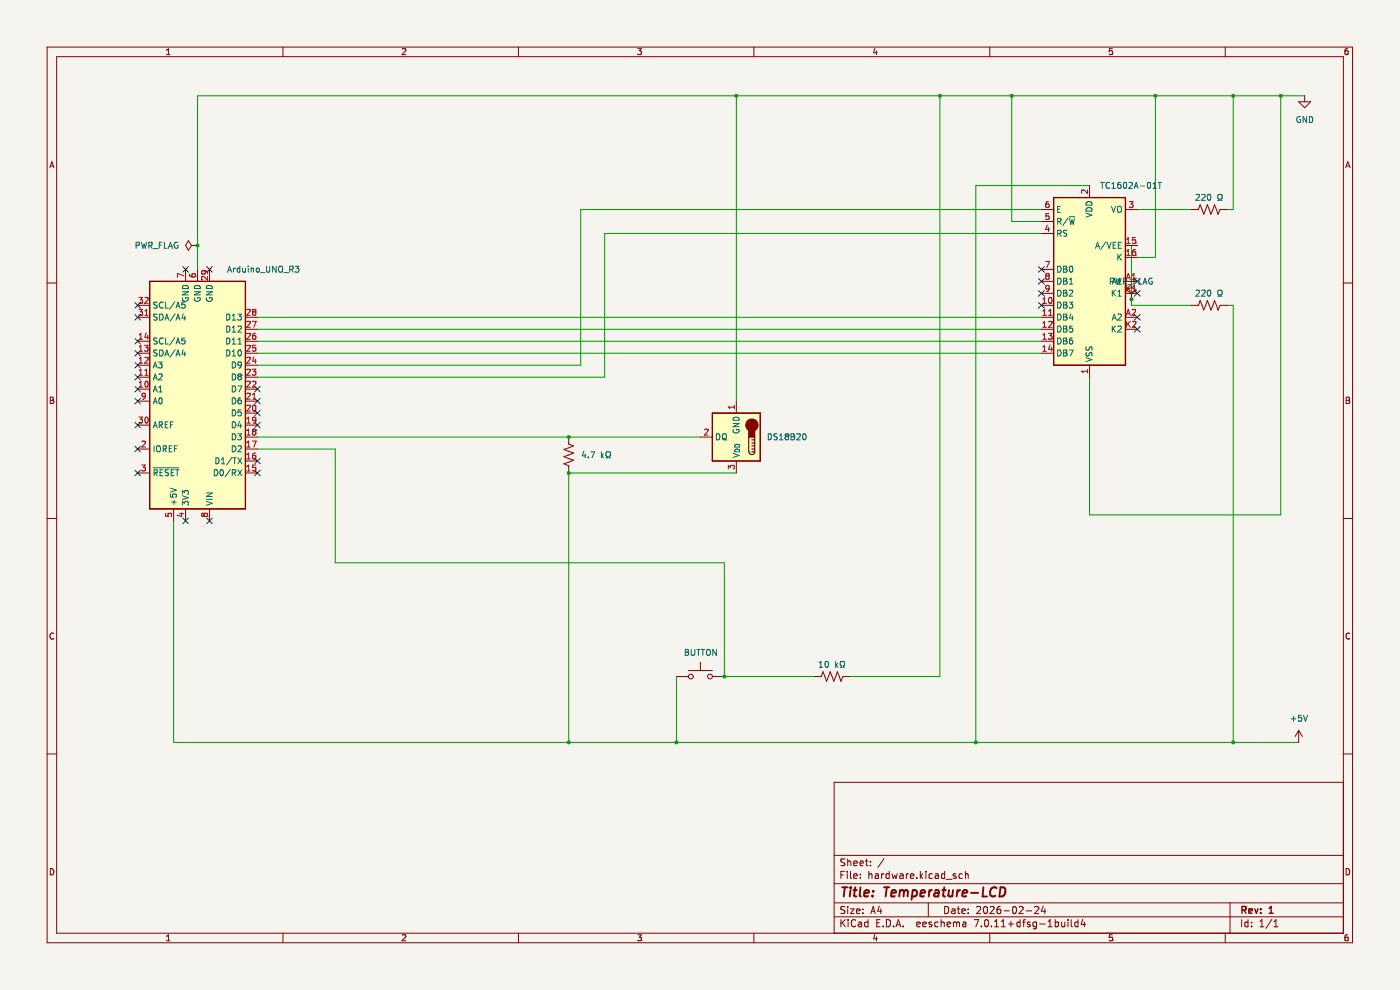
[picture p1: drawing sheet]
(kicad_sch (version 20230121) (generator eeschema)

 (paper "A4")

 (title_block
  (title "Temperature-LCD")
  (date "2026-02-24")
  (rev "1"))

 (lib_symbols
  (symbol "Device:R_US" (pin_numbers hide) (pin_names (offset 0)) (in_bom yes) (on_board yes)
   (property "Reference" "R" (at 2.54 0 90) (effects (font (size 1.27 1.27))))
   (property "Value" "R_US" (at -2.54 0 90) (effects (font (size 1.27 1.27))))
   (property "Footprint" "" (at 1.016 -0.254 90) (effects (font (size 1.27 1.27)) hide))
   (property "Datasheet" "~" (at 0 0 0) (effects (font (size 1.27 1.27)) hide))
   (symbol "R_US_0_1"
    (polyline (pts (xy 0 -2.286) (xy 0 -2.54)) (stroke (width 0) (type default)) (fill (type none)))
    (polyline (pts (xy 0 2.286) (xy 0 2.54)) (stroke (width 0) (type default)) (fill (type none)))
    (polyline (pts (xy 0 -0.762) (xy 1.016 -1.143) (xy 0 -1.524) (xy -1.016 -1.905) (xy 0 -2.286)) (stroke (width 0) (type default)) (fill (type none)))
    (polyline (pts (xy 0 0.762) (xy 1.016 0.381) (xy 0 0) (xy -1.016 -0.381) (xy 0 -0.762)) (stroke (width 0) (type default)) (fill (type none)))
    (polyline (pts (xy 0 2.286) (xy 1.016 1.905) (xy 0 1.524) (xy -1.016 1.143) (xy 0 0.762)) (stroke (width 0) (type default)) (fill (type none))))
   (symbol "R_US_1_1"
    (pin passive line (at 0 3.81 270) (length 1.27) (name "~" (effects (font (size 1.27 1.27)))) (number "1" (effects (font (size 1.27 1.27)))))
    (pin passive line (at 0 -3.81 90) (length 1.27) (name "~" (effects (font (size 1.27 1.27)))) (number "2" (effects (font (size 1.27 1.27)))))))
  (symbol "Display_Character:LCD-016N002L" (in_bom yes) (on_board yes)
   (property "Reference" "U" (at -6.35 18.796 0) (effects (font (size 1.27 1.27))))
   (property "Value" "LCD-016N002L" (at 8.636 18.796 0) (effects (font (size 1.27 1.27))))
   (property "Footprint" "Display:LCD-016N002L" (at 0.508 -23.368 0) (effects (font (size 1.27 1.27)) hide))
   (property "Datasheet" "http://www.vishay.com/docs/37299/37299.pdf" (at 12.7 -7.62 0) (effects (font (size 1.27 1.27)) hide))
   (symbol "LCD-016N002L_1_1"
    (rectangle (start -7.62 17.78) (end 7.62 -17.78) (stroke (width 0.254) (type default)) (fill (type background)))
    (pin power_in line (at 0 -20.32 90) (length 2.54) (name "VSS" (effects (font (size 1.27 1.27)))) (number "1" (effects (font (size 1.27 1.27)))))
    (pin bidirectional line (at -10.16 -5.08 0) (length 2.54) (name "DB3" (effects (font (size 1.27 1.27)))) (number "10" (effects (font (size 1.27 1.27)))))
    (pin bidirectional line (at -10.16 -7.62 0) (length 2.54) (name "DB4" (effects (font (size 1.27 1.27)))) (number "11" (effects (font (size 1.27 1.27)))))
    (pin bidirectional line (at -10.16 -10.16 0) (length 2.54) (name "DB5" (effects (font (size 1.27 1.27)))) (number "12" (effects (font (size 1.27 1.27)))))
    (pin bidirectional line (at -10.16 -12.7 0) (length 2.54) (name "DB6" (effects (font (size 1.27 1.27)))) (number "13" (effects (font (size 1.27 1.27)))))
    (pin bidirectional line (at -10.16 -15.24 0) (length 2.54) (name "DB7" (effects (font (size 1.27 1.27)))) (number "14" (effects (font (size 1.27 1.27)))))
    (pin power_in line (at 10.16 7.62 180) (length 2.54) (name "A/VEE" (effects (font (size 1.27 1.27)))) (number "15" (effects (font (size 1.27 1.27)))))
    (pin power_in line (at 10.16 5.08 180) (length 2.54) (name "K" (effects (font (size 1.27 1.27)))) (number "16" (effects (font (size 1.27 1.27)))))
    (pin power_in line (at 0 20.32 270) (length 2.54) (name "VDD" (effects (font (size 1.27 1.27)))) (number "2" (effects (font (size 1.27 1.27)))))
    (pin input line (at 10.16 15.24 180) (length 2.54) (name "VO" (effects (font (size 1.27 1.27)))) (number "3" (effects (font (size 1.27 1.27)))))
    (pin input line (at -10.16 10.16 0) (length 2.54) (name "RS" (effects (font (size 1.27 1.27)))) (number "4" (effects (font (size 1.27 1.27)))))
    (pin input line (at -10.16 12.7 0) (length 2.54) (name "R/~{W}" (effects (font (size 1.27 1.27)))) (number "5" (effects (font (size 1.27 1.27)))))
    (pin input line (at -10.16 15.24 0) (length 2.54) (name "E" (effects (font (size 1.27 1.27)))) (number "6" (effects (font (size 1.27 1.27)))))
    (pin bidirectional line (at -10.16 2.54 0) (length 2.54) (name "DB0" (effects (font (size 1.27 1.27)))) (number "7" (effects (font (size 1.27 1.27)))))
    (pin bidirectional line (at -10.16 0 0) (length 2.54) (name "DB1" (effects (font (size 1.27 1.27)))) (number "8" (effects (font (size 1.27 1.27)))))
    (pin bidirectional line (at -10.16 -2.54 0) (length 2.54) (name "DB2" (effects (font (size 1.27 1.27)))) (number "9" (effects (font (size 1.27 1.27)))))
    (pin power_in line (at 10.16 0 180) (length 2.54) (name "A1" (effects (font (size 1.27 1.27)))) (number "A1" (effects (font (size 1.27 1.27)))))
    (pin power_in line (at 10.16 -7.62 180) (length 2.54) (name "A2" (effects (font (size 1.27 1.27)))) (number "A2" (effects (font (size 1.27 1.27)))))
    (pin power_in line (at 10.16 -2.54 180) (length 2.54) (name "K1" (effects (font (size 1.27 1.27)))) (number "K1" (effects (font (size 1.27 1.27)))))
    (pin power_in line (at 10.16 -10.16 180) (length 2.54) (name "K2" (effects (font (size 1.27 1.27)))) (number "K2" (effects (font (size 1.27 1.27)))))))
  (symbol "MCU_Module:Arduino_UNO_R3" (in_bom yes) (on_board yes)
   (property "Reference" "A" (at -10.16 23.495 0) (effects (font (size 1.27 1.27)) (justify left bottom)))
   (property "Value" "Arduino_UNO_R3" (at 5.08 -26.67 0) (effects (font (size 1.27 1.27)) (justify left top)))
   (property "Footprint" "Module:Arduino_UNO_R3" (at 0 0 0) (effects (font (size 1.27 1.27) italic) hide))
   (property "Datasheet" "https://www.arduino.cc/en/Main/arduinoBoardUno" (at 0 0 0) (effects (font (size 1.27 1.27)) hide))
   (symbol "Arduino_UNO_R3_0_1"
    (rectangle (start -10.16 22.86) (end 10.16 -25.4) (stroke (width 0.254) (type default)) (fill (type background))))
   (symbol "Arduino_UNO_R3_1_1"
    (pin no_connect line (at -10.16 -20.32 0) (length 2.54) hide (name "NC" (effects (font (size 1.27 1.27)))) (number "1" (effects (font (size 1.27 1.27)))))
    (pin bidirectional line (at 12.7 -2.54 180) (length 2.54) (name "A1" (effects (font (size 1.27 1.27)))) (number "10" (effects (font (size 1.27 1.27)))))
    (pin bidirectional line (at 12.7 -5.08 180) (length 2.54) (name "A2" (effects (font (size 1.27 1.27)))) (number "11" (effects (font (size 1.27 1.27)))))
    (pin bidirectional line (at 12.7 -7.62 180) (length 2.54) (name "A3" (effects (font (size 1.27 1.27)))) (number "12" (effects (font (size 1.27 1.27)))))
    (pin bidirectional line (at 12.7 -10.16 180) (length 2.54) (name "SDA/A4" (effects (font (size 1.27 1.27)))) (number "13" (effects (font (size 1.27 1.27)))))
    (pin bidirectional line (at 12.7 -12.7 180) (length 2.54) (name "SCL/A5" (effects (font (size 1.27 1.27)))) (number "14" (effects (font (size 1.27 1.27)))))
    (pin bidirectional line (at -12.7 15.24 0) (length 2.54) (name "D0/RX" (effects (font (size 1.27 1.27)))) (number "15" (effects (font (size 1.27 1.27)))))
    (pin bidirectional line (at -12.7 12.7 0) (length 2.54) (name "D1/TX" (effects (font (size 1.27 1.27)))) (number "16" (effects (font (size 1.27 1.27)))))
    (pin bidirectional line (at -12.7 10.16 0) (length 2.54) (name "D2" (effects (font (size 1.27 1.27)))) (number "17" (effects (font (size 1.27 1.27)))))
    (pin bidirectional line (at -12.7 7.62 0) (length 2.54) (name "D3" (effects (font (size 1.27 1.27)))) (number "18" (effects (font (size 1.27 1.27)))))
    (pin bidirectional line (at -12.7 5.08 0) (length 2.54) (name "D4" (effects (font (size 1.27 1.27)))) (number "19" (effects (font (size 1.27 1.27)))))
    (pin output line (at 12.7 10.16 180) (length 2.54) (name "IOREF" (effects (font (size 1.27 1.27)))) (number "2" (effects (font (size 1.27 1.27)))))
    (pin bidirectional line (at -12.7 2.54 0) (length 2.54) (name "D5" (effects (font (size 1.27 1.27)))) (number "20" (effects (font (size 1.27 1.27)))))
    (pin bidirectional line (at -12.7 0 0) (length 2.54) (name "D6" (effects (font (size 1.27 1.27)))) (number "21" (effects (font (size 1.27 1.27)))))
    (pin bidirectional line (at -12.7 -2.54 0) (length 2.54) (name "D7" (effects (font (size 1.27 1.27)))) (number "22" (effects (font (size 1.27 1.27)))))
    (pin bidirectional line (at -12.7 -5.08 0) (length 2.54) (name "D8" (effects (font (size 1.27 1.27)))) (number "23" (effects (font (size 1.27 1.27)))))
    (pin bidirectional line (at -12.7 -7.62 0) (length 2.54) (name "D9" (effects (font (size 1.27 1.27)))) (number "24" (effects (font (size 1.27 1.27)))))
    (pin bidirectional line (at -12.7 -10.16 0) (length 2.54) (name "D10" (effects (font (size 1.27 1.27)))) (number "25" (effects (font (size 1.27 1.27)))))
    (pin bidirectional line (at -12.7 -12.7 0) (length 2.54) (name "D11" (effects (font (size 1.27 1.27)))) (number "26" (effects (font (size 1.27 1.27)))))
    (pin bidirectional line (at -12.7 -15.24 0) (length 2.54) (name "D12" (effects (font (size 1.27 1.27)))) (number "27" (effects (font (size 1.27 1.27)))))
    (pin bidirectional line (at -12.7 -17.78 0) (length 2.54) (name "D13" (effects (font (size 1.27 1.27)))) (number "28" (effects (font (size 1.27 1.27)))))
    (pin power_in line (at -2.54 -27.94 90) (length 2.54) (name "GND" (effects (font (size 1.27 1.27)))) (number "29" (effects (font (size 1.27 1.27)))))
    (pin input line (at 12.7 15.24 180) (length 2.54) (name "~{RESET}" (effects (font (size 1.27 1.27)))) (number "3" (effects (font (size 1.27 1.27)))))
    (pin input line (at 12.7 5.08 180) (length 2.54) (name "AREF" (effects (font (size 1.27 1.27)))) (number "30" (effects (font (size 1.27 1.27)))))
    (pin bidirectional line (at 12.7 -17.78 180) (length 2.54) (name "SDA/A4" (effects (font (size 1.27 1.27)))) (number "31" (effects (font (size 1.27 1.27)))))
    (pin bidirectional line (at 12.7 -20.32 180) (length 2.54) (name "SCL/A5" (effects (font (size 1.27 1.27)))) (number "32" (effects (font (size 1.27 1.27)))))
    (pin power_out line (at 2.54 25.4 270) (length 2.54) (name "3V3" (effects (font (size 1.27 1.27)))) (number "4" (effects (font (size 1.27 1.27)))))
    (pin power_out line (at 5.08 25.4 270) (length 2.54) (name "+5V" (effects (font (size 1.27 1.27)))) (number "5" (effects (font (size 1.27 1.27)))))
    (pin power_in line (at 0 -27.94 90) (length 2.54) (name "GND" (effects (font (size 1.27 1.27)))) (number "6" (effects (font (size 1.27 1.27)))))
    (pin power_in line (at 2.54 -27.94 90) (length 2.54) (name "GND" (effects (font (size 1.27 1.27)))) (number "7" (effects (font (size 1.27 1.27)))))
    (pin power_in line (at -2.54 25.4 270) (length 2.54) (name "VIN" (effects (font (size 1.27 1.27)))) (number "8" (effects (font (size 1.27 1.27)))))
    (pin bidirectional line (at 12.7 0 180) (length 2.54) (name "A0" (effects (font (size 1.27 1.27)))) (number "9" (effects (font (size 1.27 1.27)))))))
  (symbol "Sensor_Temperature:DS1821C" (in_bom yes) (on_board yes)
   (property "Reference" "U" (at -3.81 6.35 0) (effects (font (size 1.27 1.27))))
   (property "Value" "DS1821C" (at 6.35 6.35 0) (effects (font (size 1.27 1.27))))
   (property "Footprint" "Package_TO_SOT_THT:TO-92_Inline" (at -25.4 -6.35 0) (effects (font (size 1.27 1.27)) hide))
   (property "Datasheet" "http://datasheets.maximintegrated.com/en/ds/DS1821.pdf" (at -3.81 6.35 0) (effects (font (size 1.27 1.27)) hide))
   (symbol "DS1821C_0_1"
    (rectangle (start -5.08 5.08) (end 5.08 -5.08) (stroke (width 0.254) (type default)) (fill (type background)))
    (circle (center -3.302 -2.54) (radius 1.27) (stroke (width 0.254) (type default)) (fill (type outline)))
    (rectangle (start -2.667 -1.905) (end -3.937 0) (stroke (width 0.254) (type default)) (fill (type outline)))
    (arc (start -2.667 3.175) (mid -3.302 3.8073) (end -3.937 3.175) (stroke (width 0.254) (type default)) (fill (type none)))
    (polyline (pts (xy -3.937 0.635) (xy -3.302 0.635)) (stroke (width 0.254) (type default)) (fill (type none)))
    (polyline (pts (xy -3.937 1.27) (xy -3.302 1.27)) (stroke (width 0.254) (type default)) (fill (type none)))
    (polyline (pts (xy -3.937 1.905) (xy -3.302 1.905)) (stroke (width 0.254) (type default)) (fill (type none)))
    (polyline (pts (xy -3.937 2.54) (xy -3.302 2.54)) (stroke (width 0.254) (type default)) (fill (type none)))
    (polyline (pts (xy -3.937 3.175) (xy -3.937 0)) (stroke (width 0.254) (type default)) (fill (type none)))
    (polyline (pts (xy -3.937 3.175) (xy -3.302 3.175)) (stroke (width 0.254) (type default)) (fill (type none)))
    (polyline (pts (xy -2.667 3.175) (xy -2.667 0)) (stroke (width 0.254) (type default)) (fill (type none))))
   (symbol "DS1821C_1_1"
    (pin power_in line (at 0 -7.62 90) (length 2.54) (name "GND" (effects (font (size 1.27 1.27)))) (number "1" (effects (font (size 1.27 1.27)))))
    (pin bidirectional line (at 7.62 0 180) (length 2.54) (name "DQ" (effects (font (size 1.27 1.27)))) (number "2" (effects (font (size 1.27 1.27)))))
    (pin power_in line (at 0 7.62 270) (length 2.54) (name "V_{DD}" (effects (font (size 1.27 1.27)))) (number "3" (effects (font (size 1.27 1.27)))))))
  (symbol "Switch:SW_Push" (pin_numbers hide) (pin_names (offset 1.016) hide) (in_bom yes) (on_board yes)
   (property "Reference" "SW" (at 1.27 2.54 0) (effects (font (size 1.27 1.27)) (justify left)))
   (property "Value" "SW_Push" (at 0 -1.524 0) (effects (font (size 1.27 1.27))))
   (property "Footprint" "" (at 0 5.08 0) (effects (font (size 1.27 1.27)) hide))
   (property "Datasheet" "~" (at 0 5.08 0) (effects (font (size 1.27 1.27)) hide))
   (symbol "SW_Push_0_1"
    (circle (center -2.032 0) (radius 0.508) (stroke (width 0) (type default)) (fill (type none)))
    (polyline (pts (xy 0 1.27) (xy 0 3.048)) (stroke (width 0) (type default)) (fill (type none)))
    (polyline (pts (xy 2.54 1.27) (xy -2.54 1.27)) (stroke (width 0) (type default)) (fill (type none)))
    (circle (center 2.032 0) (radius 0.508) (stroke (width 0) (type default)) (fill (type none)))
    (pin passive line (at -5.08 0 0) (length 2.54) (name "1" (effects (font (size 1.27 1.27)))) (number "1" (effects (font (size 1.27 1.27)))))
    (pin passive line (at 5.08 0 180) (length 2.54) (name "2" (effects (font (size 1.27 1.27)))) (number "2" (effects (font (size 1.27 1.27)))))))
  (symbol "power:+5V" (power) (pin_names (offset 0)) (in_bom yes) (on_board yes)
   (property "Reference" "#PWR" (at 0 -3.81 0) (effects (font (size 1.27 1.27)) hide))
   (property "Value" "+5V" (at 0 3.556 0) (effects (font (size 1.27 1.27))))
   (property "Footprint" "" (at 0 0 0) (effects (font (size 1.27 1.27)) hide))
   (property "Datasheet" "" (at 0 0 0) (effects (font (size 1.27 1.27)) hide))
   (symbol "+5V_0_1"
    (polyline (pts (xy -0.762 1.27) (xy 0 2.54)) (stroke (width 0) (type default)) (fill (type none)))
    (polyline (pts (xy 0 0) (xy 0 2.54)) (stroke (width 0) (type default)) (fill (type none)))
    (polyline (pts (xy 0 2.54) (xy 0.762 1.27)) (stroke (width 0) (type default)) (fill (type none))))
   (symbol "+5V_1_1"
    (pin power_in line (at 0 0 90) (length 0) hide (name "+5V" (effects (font (size 1.27 1.27)))) (number "1" (effects (font (size 1.27 1.27)))))))
  (symbol "power:GND" (power) (pin_names (offset 0)) (in_bom yes) (on_board yes)
   (property "Reference" "#PWR" (at 0 -6.35 0) (effects (font (size 1.27 1.27)) hide))
   (property "Value" "GND" (at 0 -3.81 0) (effects (font (size 1.27 1.27))))
   (property "Footprint" "" (at 0 0 0) (effects (font (size 1.27 1.27)) hide))
   (property "Datasheet" "" (at 0 0 0) (effects (font (size 1.27 1.27)) hide))
   (symbol "GND_0_1"
    (polyline (pts (xy 0 0) (xy 0 -1.27) (xy 1.27 -1.27) (xy 0 -2.54) (xy -1.27 -1.27) (xy 0 -1.27)) (stroke (width 0) (type default)) (fill (type none))))
   (symbol "GND_1_1"
    (pin power_in line (at 0 0 270) (length 0) hide (name "GND" (effects (font (size 1.27 1.27)))) (number "1" (effects (font (size 1.27 1.27)))))))
  (symbol "power:PWR_FLAG" (power) (pin_numbers hide) (pin_names (offset 0) hide) (in_bom yes) (on_board yes)
   (property "Reference" "#FLG" (at 0 1.905 0) (effects (font (size 1.27 1.27)) hide))
   (property "Value" "PWR_FLAG" (at 0 3.81 0) (effects (font (size 1.27 1.27))))
   (property "Footprint" "" (at 0 0 0) (effects (font (size 1.27 1.27)) hide))
   (property "Datasheet" "~" (at 0 0 0) (effects (font (size 1.27 1.27)) hide))
   (symbol "PWR_FLAG_0_0"
    (pin power_out line (at 0 0 90) (length 0) (name "pwr" (effects (font (size 1.27 1.27)))) (number "1" (effects (font (size 1.27 1.27))))))
   (symbol "PWR_FLAG_0_1"
    (polyline (pts (xy 0 0) (xy 0 1.27) (xy -1.016 1.905) (xy 0 2.54) (xy 1.016 1.905) (xy 0 1.27)) (stroke (width 0) (type default)) (fill (type none))))))

 (junction (at 207.01 157.48) (diameter 0) (color 0 0 0 0))
 (junction (at 199.39 20.32) (diameter 0) (color 0 0 0 0))
 (junction (at 245.11 20.32) (diameter 0) (color 0 0 0 0))
 (junction (at 120.65 157.48) (diameter 0) (color 0 0 0 0))
 (junction (at 261.62 157.48) (diameter 0) (color 0 0 0 0))
 (junction (at 271.78 20.32) (diameter 0) (color 0 0 0 0))
 (junction (at 261.62 20.32) (diameter 0) (color 0 0 0 0))
 (junction (at 240.03 63.5) (diameter 0) (color 0 0 0 0))
 (junction (at 156.21 20.32) (diameter 0) (color 0 0 0 0))
 (junction (at 143.51 157.48) (diameter 0) (color 0 0 0 0))
 (junction (at 120.65 100.33) (diameter 0) (color 0 0 0 0))
 (junction (at 153.67 143.51) (diameter 0) (color 0 0 0 0))
 (junction (at 214.63 20.32) (diameter 0) (color 0 0 0 0))
 (junction (at 120.65 92.71) (diameter 0) (color 0 0 0 0))
 (junction (at 41.91 52.07) (diameter 0) (color 0 0 0 0))

 (no_connect (at 220.98 62.23))
 (no_connect (at 54.61 90.17))
 (no_connect (at 241.3 62.23))
 (no_connect (at 39.37 57.15))
 (no_connect (at 29.21 100.33))
 (no_connect (at 241.3 59.69))
 (no_connect (at 44.45 110.49))
 (no_connect (at 29.21 77.47))
 (no_connect (at 29.21 74.93))
 (no_connect (at 29.21 64.77))
 (no_connect (at 54.61 97.79))
 (no_connect (at 29.21 82.55))
 (no_connect (at 29.21 67.31))
 (no_connect (at 54.61 85.09))
 (no_connect (at 241.3 69.85))
 (no_connect (at 29.21 72.39))
 (no_connect (at 54.61 82.55))
 (no_connect (at 54.61 100.33))
 (no_connect (at 54.61 87.63))
 (no_connect (at 39.37 110.49))
 (no_connect (at 29.21 95.25))
 (no_connect (at 220.98 57.15))
 (no_connect (at 29.21 90.17))
 (no_connect (at 220.98 59.69))
 (no_connect (at 29.21 85.09))
 (no_connect (at 29.21 80.01))
 (no_connect (at 241.3 67.31))
 (no_connect (at 44.45 57.15))
 (no_connect (at 220.98 64.77))

 (wire (pts (xy 260.35 64.77) (xy 261.62 64.77)) (stroke (width 0) (type default)))
 (wire (pts (xy 54.61 69.85) (xy 220.98 69.85)) (stroke (width 0) (type default)))
 (wire (pts (xy 261.62 44.45) (xy 261.62 20.32)) (stroke (width 0) (type default)))
 (wire (pts (xy 271.78 109.22) (xy 271.78 20.32)) (stroke (width 0) (type default)))
 (wire (pts (xy 231.14 80.01) (xy 231.14 109.22)) (stroke (width 0) (type default)))
 (wire (pts (xy 120.65 157.48) (xy 143.51 157.48)) (stroke (width 0) (type default)))
 (wire (pts (xy 143.51 143.51) (xy 143.51 157.48)) (stroke (width 0) (type default)))
 (wire (pts (xy 156.21 20.32) (xy 156.21 85.09)) (stroke (width 0) (type default)))
 (wire (pts (xy 120.65 100.33) (xy 120.65 157.48)) (stroke (width 0) (type default)))
 (wire (pts (xy 241.3 52.07) (xy 240.03 52.07)) (stroke (width 0) (type default)))
 (wire (pts (xy 180.34 143.51) (xy 199.39 143.51)) (stroke (width 0) (type default)))
 (wire (pts (xy 54.61 72.39) (xy 220.98 72.39)) (stroke (width 0) (type default)))
 (wire (pts (xy 54.61 77.47) (xy 123.19 77.47)) (stroke (width 0) (type default)))
 (wire (pts (xy 153.67 119.38) (xy 153.67 143.51)) (stroke (width 0) (type default)))
 (wire (pts (xy 54.61 67.31) (xy 220.98 67.31)) (stroke (width 0) (type default)))
 (wire (pts (xy 220.98 46.99) (xy 214.63 46.99)) (stroke (width 0) (type default)))
 (wire (pts (xy 240.03 64.77) (xy 252.73 64.77)) (stroke (width 0) (type default)))
 (wire (pts (xy 214.63 46.99) (xy 214.63 20.32)) (stroke (width 0) (type default)))
 (wire (pts (xy 54.61 95.25) (xy 71.12 95.25)) (stroke (width 0) (type default)))
 (wire (pts (xy 271.78 20.32) (xy 276.86 20.32)) (stroke (width 0) (type default)))
 (wire (pts (xy 231.14 109.22) (xy 271.78 109.22)) (stroke (width 0) (type default)))
 (wire (pts (xy 245.11 54.61) (xy 245.11 20.32)) (stroke (width 0) (type default)))
 (wire (pts (xy 199.39 143.51) (xy 199.39 20.32)) (stroke (width 0) (type default)))
 (wire (pts (xy 41.91 20.32) (xy 41.91 52.07)) (stroke (width 0) (type default)))
 (wire (pts (xy 128.27 49.53) (xy 220.98 49.53)) (stroke (width 0) (type default)))
 (wire (pts (xy 240.03 63.5) (xy 240.03 64.77)) (stroke (width 0) (type default)))
 (wire (pts (xy 120.65 100.33) (xy 156.21 100.33)) (stroke (width 0) (type default)))
 (wire (pts (xy 260.35 44.45) (xy 261.62 44.45)) (stroke (width 0) (type default)))
 (wire (pts (xy 143.51 157.48) (xy 207.01 157.48)) (stroke (width 0) (type default)))
 (wire (pts (xy 123.19 77.47) (xy 123.19 44.45)) (stroke (width 0) (type default)))
 (wire (pts (xy 245.11 20.32) (xy 261.62 20.32)) (stroke (width 0) (type default)))
 (wire (pts (xy 241.3 54.61) (xy 245.11 54.61)) (stroke (width 0) (type default)))
 (wire (pts (xy 128.27 80.01) (xy 128.27 49.53)) (stroke (width 0) (type default)))
 (wire (pts (xy 156.21 20.32) (xy 199.39 20.32)) (stroke (width 0) (type default)))
 (wire (pts (xy 36.83 110.49) (xy 36.83 157.48)) (stroke (width 0) (type default)))
 (wire (pts (xy 207.01 39.37) (xy 207.01 157.48)) (stroke (width 0) (type default)))
 (wire (pts (xy 261.62 157.48) (xy 275.59 157.48)) (stroke (width 0) (type default)))
 (wire (pts (xy 153.67 143.51) (xy 172.72 143.51)) (stroke (width 0) (type default)))
 (wire (pts (xy 120.65 92.71) (xy 148.59 92.71)) (stroke (width 0) (type default)))
 (wire (pts (xy 54.61 80.01) (xy 128.27 80.01)) (stroke (width 0) (type default)))
 (wire (pts (xy 199.39 20.32) (xy 214.63 20.32)) (stroke (width 0) (type default)))
 (wire (pts (xy 123.19 44.45) (xy 220.98 44.45)) (stroke (width 0) (type default)))
 (wire (pts (xy 231.14 39.37) (xy 207.01 39.37)) (stroke (width 0) (type default)))
 (wire (pts (xy 54.61 92.71) (xy 120.65 92.71)) (stroke (width 0) (type default)))
 (wire (pts (xy 241.3 44.45) (xy 252.73 44.45)) (stroke (width 0) (type default)))
 (wire (pts (xy 41.91 20.32) (xy 156.21 20.32)) (stroke (width 0) (type default)))
 (wire (pts (xy 261.62 20.32) (xy 271.78 20.32)) (stroke (width 0) (type default)))
 (wire (pts (xy 214.63 20.32) (xy 245.11 20.32)) (stroke (width 0) (type default)))
 (wire (pts (xy 261.62 64.77) (xy 261.62 157.48)) (stroke (width 0) (type default)))
 (wire (pts (xy 71.12 95.25) (xy 71.12 119.38)) (stroke (width 0) (type default)))
 (wire (pts (xy 54.61 74.93) (xy 220.98 74.93)) (stroke (width 0) (type default)))
 (wire (pts (xy 240.03 52.07) (xy 240.03 63.5)) (stroke (width 0) (type default)))
 (wire (pts (xy 207.01 157.48) (xy 261.62 157.48)) (stroke (width 0) (type default)))
 (wire (pts (xy 41.91 52.07) (xy 41.91 57.15)) (stroke (width 0) (type default)))
 (wire (pts (xy 36.83 157.48) (xy 120.65 157.48)) (stroke (width 0) (type default)))
 (wire (pts (xy 71.12 119.38) (xy 153.67 119.38)) (stroke (width 0) (type default)))

 (symbol (lib_id "Device:R_US") (at 120.65 96.52 0) (unit 1) (in_bom yes) (on_board yes) (dnp no)
  (property "Reference" "R2" (at 123.19 95.25 0) (effects (font (size 1.27 1.27)) (justify left) hide))
  (property "Value" "4.7 kΩ" (at 123.19 96.52 0) (effects (font (size 1.27 1.27)) (justify left)))
  (property "Footprint" "" (at 121.666 96.774 90) (effects (font (size 1.27 1.27)) hide))
  (property "Datasheet" "~" (at 120.65 96.52 0) (effects (font (size 1.27 1.27)) hide)) (pin "2") (pin "1"))

 (symbol (lib_id "power:+5V") (at 275.59 157.48 0) (unit 1) (in_bom yes) (on_board yes) (dnp no) (fields_autoplaced)
  (property "Reference" "#PWR02" (at 275.59 161.29 0) (effects (font (size 1.27 1.27)) hide))
  (property "Value" "+5V" (at 275.59 152.4 0) (effects (font (size 1.27 1.27))))
  (property "Footprint" "" (at 275.59 157.48 0) (effects (font (size 1.27 1.27)) hide))
  (property "Datasheet" "" (at 275.59 157.48 0) (effects (font (size 1.27 1.27)) hide)) (pin "1"))

 (symbol (lib_id "Device:R_US") (at 176.53 143.51 90) (unit 1) (in_bom yes) (on_board yes) (dnp no)
  (property "Reference" "R1" (at 176.53 137.16 90) (effects (font (size 1.27 1.27)) hide))
  (property "Value" "10 kΩ" (at 176.53 140.97 90) (effects (font (size 1.27 1.27))))
  (property "Footprint" "" (at 176.784 142.494 90) (effects (font (size 1.27 1.27)) hide))
  (property "Datasheet" "~" (at 176.53 143.51 0) (effects (font (size 1.27 1.27)) hide)) (pin "2") (pin "1"))

 (symbol (lib_id "power:PWR_FLAG") (at 240.03 63.5 0) (unit 1) (in_bom yes) (on_board yes) (dnp no)
  (property "Reference" "#FLG02" (at 240.03 61.595 0) (effects (font (size 1.27 1.27)) hide))
  (property "Value" "PWR_FLAG" (at 240.03 59.69 0) (effects (font (size 1.27 1.27))))
  (property "Footprint" "" (at 240.03 63.5 0) (effects (font (size 1.27 1.27)) hide))
  (property "Datasheet" "~" (at 240.03 63.5 0) (effects (font (size 1.27 1.27)) hide)) (pin "1"))

 (symbol (lib_id "Switch:SW_Push") (at 148.59 143.51 0) (unit 1) (in_bom yes) (on_board yes) (dnp no)
  (property "Reference" "SW1" (at 149.86 144.78 90) (effects (font (size 1.27 1.27)) (justify right) hide))
  (property "Value" "BUTTON" (at 152.4 138.43 0) (effects (font (size 1.27 1.27)) (justify right)))
  (property "Footprint" "" (at 148.59 138.43 0) (effects (font (size 1.27 1.27)) hide))
  (property "Datasheet" "~" (at 148.59 138.43 0) (effects (font (size 1.27 1.27)) hide)) (pin "1") (pin "2"))

 (symbol (lib_id "Device:R_US") (at 256.54 44.45 90) (unit 1) (in_bom yes) (on_board yes) (dnp no)
  (property "Reference" "R3" (at 256.54 38.1 90) (effects (font (size 1.27 1.27)) hide))
  (property "Value" "220 Ω" (at 256.54 41.91 90) (effects (font (size 1.27 1.27))))
  (property "Footprint" "" (at 256.794 43.434 90) (effects (font (size 1.27 1.27)) hide))
  (property "Datasheet" "~" (at 256.54 44.45 0) (effects (font (size 1.27 1.27)) hide)) (pin "1") (pin "2"))

 (symbol (lib_id "Device:R_US") (at 256.54 64.77 90) (unit 1) (in_bom yes) (on_board yes) (dnp no)
  (property "Reference" "R4" (at 256.54 58.42 90) (effects (font (size 1.27 1.27)) hide))
  (property "Value" "220 Ω" (at 256.54 62.23 90) (effects (font (size 1.27 1.27))))
  (property "Footprint" "" (at 256.794 63.754 90) (effects (font (size 1.27 1.27)) hide))
  (property "Datasheet" "~" (at 256.54 64.77 0) (effects (font (size 1.27 1.27)) hide)) (pin "1") (pin "2"))

 (symbol (lib_id "Sensor_Temperature:DS1821C") (at 156.21 92.71 180) (unit 1) (in_bom yes) (on_board yes) (dnp no)
  (property "Reference" "U2" (at 162.56 91.44 0) (effects (font (size 1.27 1.27)) (justify right) hide))
  (property "Value" "DS18B20" (at 162.56 92.71 0) (effects (font (size 1.27 1.27)) (justify right)))
  (property "Footprint" "Package_TO_SOT_THT:TO-92_Inline" (at 181.61 86.36 0) (effects (font (size 1.27 1.27)) hide))
  (property "Datasheet" "http://datasheets.maximintegrated.com/en/ds/DS1821.pdf" (at 160.02 99.06 0) (effects (font (size 1.27 1.27)) hide)) (pin "1") (pin "3") (pin "2"))

 (symbol (lib_id "power:GND") (at 276.86 20.32 0) (unit 1) (in_bom yes) (on_board yes) (dnp no) (fields_autoplaced)
  (property "Reference" "#PWR01" (at 276.86 26.67 0) (effects (font (size 1.27 1.27)) hide))
  (property "Value" "GND" (at 276.86 25.4 0) (effects (font (size 1.27 1.27))))
  (property "Footprint" "" (at 276.86 20.32 0) (effects (font (size 1.27 1.27)) hide))
  (property "Datasheet" "" (at 276.86 20.32 0) (effects (font (size 1.27 1.27)) hide)) (pin "1"))

 (symbol (lib_id "Display_Character:LCD-016N002L") (at 231.14 59.69 0) (unit 1) (in_bom yes) (on_board yes) (dnp no) (fields_autoplaced)
  (property "Reference" "U1" (at 233.3341 36.83 0) (effects (font (size 1.27 1.27)) (justify left) hide))
  (property "Value" "TC1602A-01T" (at 233.3341 39.37 0) (effects (font (size 1.27 1.27)) (justify left)))
  (property "Footprint" "Display:TC1602A-01T" (at 231.648 83.058 0) (effects (font (size 1.27 1.27)) hide))
  (property "Datasheet" "http://www.vishay.com/docs/37299/37299.pdf" (at 243.84 67.31 0) (effects (font (size 1.27 1.27)) hide)) (pin "6") (pin "K2") (pin "8") (pin "A1") (pin "1") (pin "11") (pin "7") (pin "K1") (pin "12") (pin "2") (pin "A2") (pin "14") (pin "4") (pin "10") (pin "5") (pin "13") (pin "9") (pin "16") (pin "15") (pin "3"))

 (symbol (lib_id "power:PWR_FLAG") (at 41.91 52.07 90) (unit 1) (in_bom yes) (on_board yes) (dnp no) (fields_autoplaced)
  (property "Reference" "#FLG01" (at 40.005 52.07 0) (effects (font (size 1.27 1.27)) hide))
  (property "Value" "PWR_FLAG" (at 38.1 52.07 90) (effects (font (size 1.27 1.27)) (justify left)))
  (property "Footprint" "" (at 41.91 52.07 0) (effects (font (size 1.27 1.27)) hide))
  (property "Datasheet" "~" (at 41.91 52.07 0) (effects (font (size 1.27 1.27)) hide)) (pin "1"))

 (symbol (lib_id "MCU_Module:Arduino_UNO_R3") (at 41.91 85.09 180) (unit 1) (in_bom yes) (on_board yes) (dnp no) (fields_autoplaced)
  (property "Reference" "A1" (at 48.0761 54.61 0) (effects (font (size 1.27 1.27)) (justify right) hide))
  (property "Value" "Arduino_UNO_R3" (at 48.0761 57.15 0) (effects (font (size 1.27 1.27)) (justify right)))
  (property "Footprint" "Module:Arduino_UNO_R3" (at 41.91 85.09 0) (effects (font (size 1.27 1.27) italic) hide))
  (property "Datasheet" "https://www.arduino.cc/en/Main/arduinoBoardUno" (at 41.91 85.09 0) (effects (font (size 1.27 1.27)) hide)) (pin "2") (pin "24") (pin "25") (pin "8") (pin "22") (pin "30") (pin "3") (pin "7") (pin "18") (pin "1") (pin "4") (pin "26") (pin "6") (pin "28") (pin "31") (pin "12") (pin "13") (pin "20") (pin "29") (pin "9") (pin "16") (pin "17") (pin "14") (pin "23") (pin "19") (pin "11") (pin "10") (pin "5") (pin "21") (pin "27") (pin "32") (pin "15"))

 (sheet_instances (path "" (page "1"))))
